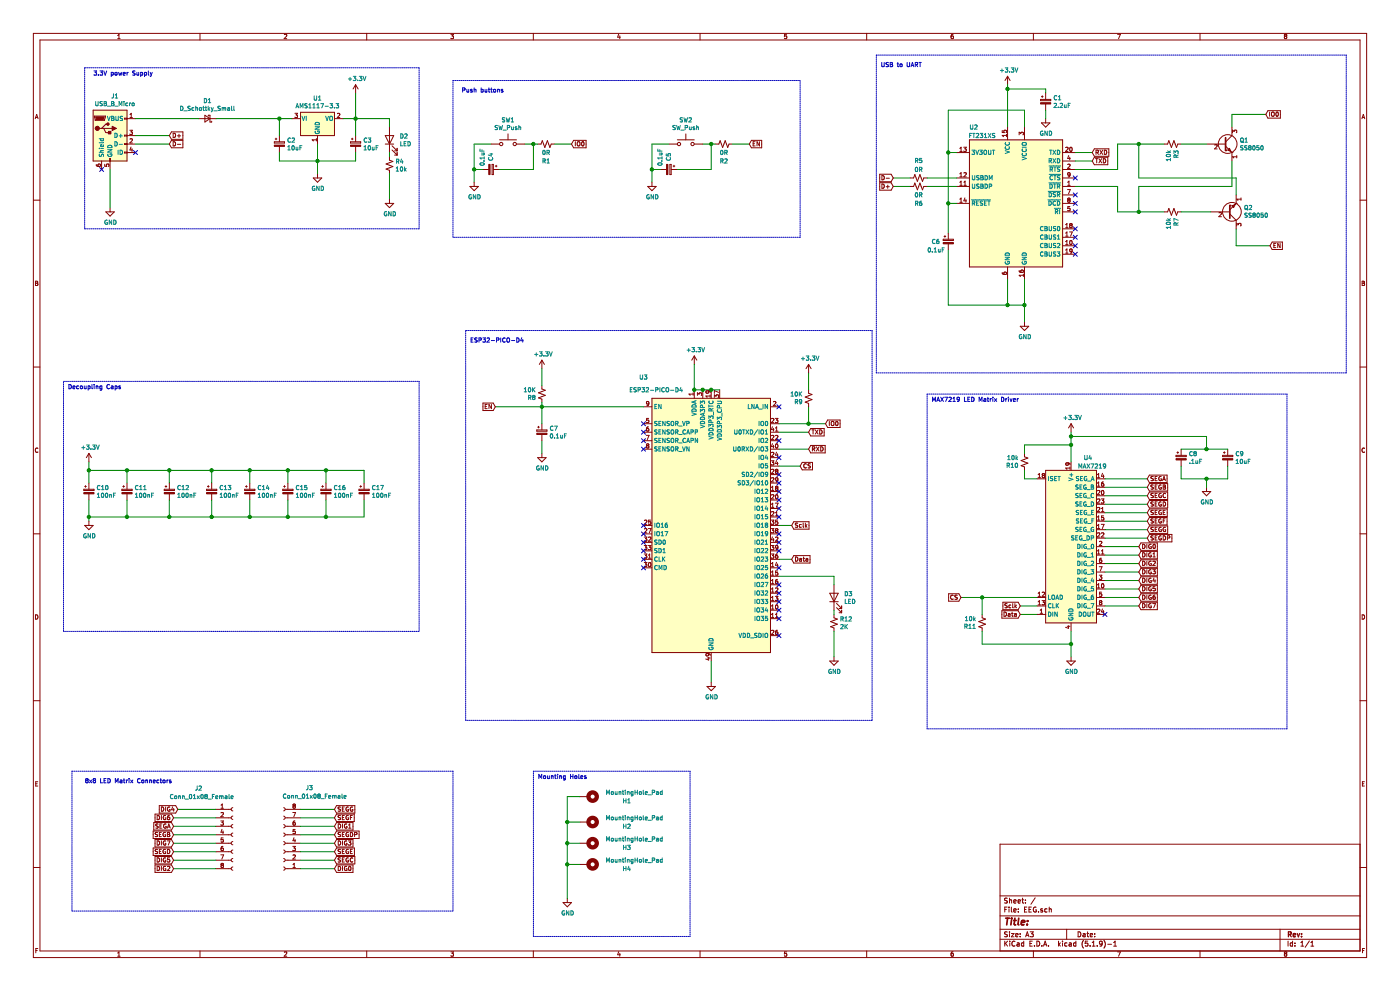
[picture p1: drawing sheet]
EESchema Schematic File Version 4
EELAYER 30 0
EELAYER END
$Descr A3 16535 11693
encoding utf-8
Sheet 1 1
Title ""
Date ""
Rev ""
Comp ""
Comment1 ""
Comment2 ""
Comment3 ""
Comment4 ""
$EndDescr
$Comp
L Connector:USB_B_Micro J1
U 1 1
P 1300 1600
F 0 "J1" H 1357 2067 50  0000 C CNN
F 1 "USB_B_Micro" H 1357 1976 50  0000 C CNN
F 2 "Connector_USB:USB_Micro-B_Molex-105017-0001" H 1450 1550 50  0001 C CNN
F 3 "~" H 1450 1550 50  0001 C CNN
	1    1300 1600
	1    0    0    -1  
$EndComp
$Comp
L power:GND #PWR07
U 1 1
P 1300 2450
F 0 "#PWR07" H 1300 2200 50  0001 C CNN
F 1 "GND" H 1305 2277 50  0000 C CNN
F 2 "" H 1300 2450 50  0001 C CNN
F 3 "" H 1300 2450 50  0001 C CNN
	1    1300 2450
	1    0    0    -1  
$EndComp
NoConn ~ 1200 2000
NoConn ~ 1600 1800
Text GLabel 2000 1600 2    50   Input ~ 0
D+
Text GLabel 2000 1700 2    50   Input ~ 0
D-
$Comp
L Regulator_Linear:AMS1117-3.3 U1
U 1 1
P 3750 1400
F 0 "U1" H 3750 1642 50  0000 C CNN
F 1 "AMS1117-3.3" H 3750 1551 50  0000 C CNN
F 2 "Package_TO_SOT_SMD:SOT-223-3_TabPin2" H 3750 1600 50  0001 C CNN
F 3 "http://www.advanced-monolithic.com/pdf/ds1117.pdf" H 3850 1150 50  0001 C CNN
	1    3750 1400
	1    0    0    -1  
$EndComp
$Comp
L power:GND #PWR04
U 1 1
P 3750 2050
F 0 "#PWR04" H 3750 1800 50  0001 C CNN
F 1 "GND" H 3755 1877 50  0000 C CNN
F 2 "" H 3750 2050 50  0001 C CNN
F 3 "" H 3750 2050 50  0001 C CNN
	1    3750 2050
	1    0    0    -1  
$EndComp
$Comp
L Device:R_Small_US R4
U 1 1
P 4600 1950
F 0 "R4" H 4668 1996 50  0000 L CNN
F 1 "10k" H 4668 1905 50  0000 L CNN
F 2 "Resistor_SMD:R_1206_3216Metric_Pad1.30x1.75mm_HandSolder" H 4600 1950 50  0001 C CNN
F 3 "~" H 4600 1950 50  0001 C CNN
	1    4600 1950
	1    0    0    -1  
$EndComp
$Comp
L Device:CP_Small C2
U 1 1
P 3300 1700
F 0 "C2" H 3388 1746 50  0000 L CNN
F 1 "10uF" H 3388 1655 50  0000 L CNN
F 2 "Capacitor_SMD:C_1206_3216Metric_Pad1.33x1.80mm_HandSolder" H 3300 1700 50  0001 C CNN
F 3 "~" H 3300 1700 50  0001 C CNN
	1    3300 1700
	1    0    0    -1  
$EndComp
Wire Wire Line
	3300 1600 3300 1400
Connection ~ 3300 1400
Wire Wire Line
	3300 1400 3450 1400
Wire Wire Line
	3300 1800 3300 1900
Wire Wire Line
	3300 1900 3750 1900
Wire Wire Line
	3750 1700 3750 1900
Connection ~ 3750 1900
Wire Wire Line
	3750 1900 3750 2050
$Comp
L Device:CP_Small C3
U 1 1
P 4200 1700
F 0 "C3" H 4288 1746 50  0000 L CNN
F 1 "10uF" H 4288 1655 50  0000 L CNN
F 2 "Capacitor_SMD:C_1206_3216Metric_Pad1.33x1.80mm_HandSolder" H 4200 1700 50  0001 C CNN
F 3 "~" H 4200 1700 50  0001 C CNN
	1    4200 1700
	1    0    0    -1  
$EndComp
Text Notes 1100 900  0    50   ~ 0
3.3V power Supply
$Comp
L Interface_USB:FT231XS U2
U 1 1
P 12000 2400
F 0 "U2" H 11500 3300 50  0000 C CNN
F 1 "FT231XS" H 11600 3200 50  0000 C CNN
F 2 "Package_SO:SSOP-20_3.9x8.7mm_P0.635mm" H 13000 1600 50  0001 C CNN
F 3 "https://www.ftdichip.com/Support/Documents/DataSheets/ICs/DS_FT231X.pdf" H 12000 2400 50  0001 C CNN
	1    12000 2400
	1    0    0    -1  
$EndComp
Text GLabel 10550 2100 0    50   Input ~ 0
D-
Text GLabel 10550 2200 0    50   Input ~ 0
D+
Wire Wire Line
	12100 1500 12100 1300
Wire Wire Line
	12100 1300 11200 1300
Wire Wire Line
	11200 1300 11200 1800
$Comp
L power:GND #PWR08
U 1 1
P 12100 3800
F 0 "#PWR08" H 12100 3550 50  0001 C CNN
F 1 "GND" H 12105 3627 50  0000 C CNN
F 2 "" H 12100 3800 50  0001 C CNN
F 3 "" H 12100 3800 50  0001 C CNN
	1    12100 3800
	1    0    0    -1  
$EndComp
Wire Wire Line
	11900 3300 11900 3600
Connection ~ 11900 3600
Wire Wire Line
	12100 3300 12100 3600
Wire Wire Line
	11300 1800 11200 1800
$Comp
L Device:CP_Small C6
U 1 1
P 11200 2850
F 0 "C6" H 11000 2850 50  0000 L CNN
F 1 "0.1uF" H 10950 2750 50  0000 L CNN
F 2 "Capacitor_SMD:C_1206_3216Metric_Pad1.33x1.80mm_HandSolder" H 11200 2850 50  0001 C CNN
F 3 "~" H 11200 2850 50  0001 C CNN
	1    11200 2850
	1    0    0    -1  
$EndComp
Wire Wire Line
	11200 1800 11200 2400
Connection ~ 11200 1800
Wire Wire Line
	11200 2950 11200 3600
Wire Wire Line
	11200 3600 11900 3600
$Comp
L power:+3.3V #PWR01
U 1 1
P 11900 1000
F 0 "#PWR01" H 11900 850 50  0001 C CNN
F 1 "+3.3V" H 11915 1173 50  0000 C CNN
F 2 "" H 11900 1000 50  0001 C CNN
F 3 "" H 11900 1000 50  0001 C CNN
	1    11900 1000
	1    0    0    -1  
$EndComp
Wire Wire Line
	11900 1000 11900 1050
$Comp
L Device:CP_Small C1
U 1 1
P 12350 1200
F 0 "C1" H 12438 1246 50  0000 L CNN
F 1 "2.2uF" H 12438 1155 50  0000 L CNN
F 2 "Capacitor_SMD:C_1206_3216Metric_Pad1.33x1.80mm_HandSolder" H 12350 1200 50  0001 C CNN
F 3 "~" H 12350 1200 50  0001 C CNN
	1    12350 1200
	1    0    0    -1  
$EndComp
$Comp
L power:GND #PWR03
U 1 1
P 12350 1400
F 0 "#PWR03" H 12350 1150 50  0001 C CNN
F 1 "GND" H 12355 1227 50  0000 C CNN
F 2 "" H 12350 1400 50  0001 C CNN
F 3 "" H 12350 1400 50  0001 C CNN
	1    12350 1400
	1    0    0    -1  
$EndComp
Wire Wire Line
	12350 1300 12350 1400
Wire Wire Line
	12350 1100 12350 1050
Wire Wire Line
	12350 1050 11900 1050
Connection ~ 11900 1050
Wire Wire Line
	11900 1050 11900 1500
$Comp
L Device:R_Small_US R5
U 1 1
P 10850 2100
F 0 "R5" V 10645 2100 50  0000 C CNN
F 1 "0R" V 10750 2100 50  0000 C CNN
F 2 "Resistor_SMD:R_1206_3216Metric_Pad1.30x1.75mm_HandSolder" H 10850 2100 50  0001 C CNN
F 3 "~" H 10850 2100 50  0001 C CNN
	1    10850 2100
	0    1    1    0   
$EndComp
$Comp
L Device:R_Small_US R6
U 1 1
P 10850 2200
F 0 "R6" V 11050 2200 50  0000 C CNN
F 1 "0R" V 10950 2200 50  0000 C CNN
F 2 "Resistor_SMD:R_1206_3216Metric_Pad1.30x1.75mm_HandSolder" H 10850 2200 50  0001 C CNN
F 3 "~" H 10850 2200 50  0001 C CNN
	1    10850 2200
	0    1    1    0   
$EndComp
Wire Wire Line
	10550 2100 10750 2100
Wire Wire Line
	10950 2100 11300 2100
Wire Wire Line
	10550 2200 10750 2200
Wire Wire Line
	10950 2200 11300 2200
Wire Wire Line
	11300 2400 11200 2400
Connection ~ 11200 2400
Wire Wire Line
	11200 2400 11200 2750
Wire Notes Line
	1000 800  1000 2700
$Comp
L Device:LED D2
U 1 1
P 4600 1650
F 0 "D2" V 4639 1532 50  0000 R CNN
F 1 "LED" V 4548 1532 50  0000 R CNN
F 2 "LED_SMD:LED_1206_3216Metric_Pad1.42x1.75mm_HandSolder" H 4600 1650 50  0001 C CNN
F 3 "~" H 4600 1650 50  0001 C CNN
	1    4600 1650
	0    -1   -1   0   
$EndComp
Wire Wire Line
	4600 1800 4600 1850
$Comp
L Transistor_BJT:2N2219 Q1
U 1 1
P 14450 1700
F 0 "Q1" H 14640 1746 50  0000 L CNN
F 1 "SS8050" H 14640 1655 50  0000 L CNN
F 2 "Package_TO_SOT_SMD:SOT-23" H 14650 1625 50  0001 L CIN
F 3 "http://www.onsemi.com/pub_link/Collateral/2N2219-D.PDF" H 14450 1700 50  0001 L CNN
	1    14450 1700
	1    0    0    -1  
$EndComp
Wire Wire Line
	13950 1700 14250 1700
Wire Wire Line
	11900 3600 12100 3600
Wire Wire Line
	12100 3600 12100 3800
Connection ~ 12100 3600
$Comp
L Transistor_BJT:2N2219 Q2
U 1 1
P 14500 2500
F 0 "Q2" H 14690 2454 50  0000 L CNN
F 1 "SS8050" H 14690 2545 50  0000 L CNN
F 2 "Package_TO_SOT_SMD:SOT-23" H 14700 2425 50  0001 L CIN
F 3 "http://www.onsemi.com/pub_link/Collateral/2N2219-D.PDF" H 14500 2500 50  0001 L CNN
	1    14500 2500
	1    0    0    1   
$EndComp
$Comp
L Device:R_Small_US R7
U 1 1
P 13850 2500
F 0 "R7" H 13918 2546 50  0000 L CNN
F 1 "10k" H 13918 2455 50  0000 L CNN
F 2 "Resistor_SMD:R_1206_3216Metric_Pad1.30x1.75mm_HandSolder" H 13850 2500 50  0001 C CNN
F 3 "~" H 13850 2500 50  0001 C CNN
	1    13850 2500
	0    1    1    0   
$EndComp
Wire Wire Line
	13950 2500 14300 2500
Wire Wire Line
	13450 2100 14600 2100
Wire Wire Line
	14600 2100 14600 2300
Wire Wire Line
	13450 1700 13450 2100
Wire Wire Line
	13450 1700 13750 1700
Wire Wire Line
	13450 2500 13450 2200
Wire Wire Line
	13450 2200 14550 2200
Wire Wire Line
	14550 2200 14550 1900
Wire Wire Line
	13450 2500 13750 2500
Wire Wire Line
	14550 1500 14550 1350
Wire Wire Line
	14550 1350 14950 1350
Wire Wire Line
	14600 2700 14600 2900
Wire Wire Line
	14600 2900 15000 2900
Text GLabel 15000 2900 2    50   Input ~ 0
EN
Text GLabel 14950 1350 2    50   Input ~ 0
IO0
$Comp
L Switch:SW_Push SW1
U 1 1
P 6000 1700
F 0 "SW1" H 6000 1985 50  0000 C CNN
F 1 "SW_Push" H 6000 1894 50  0000 C CNN
F 2 "Button_Switch_SMD:SW_Push_1P1T-SH_NO_CK_KMR2xxG" H 6000 1900 50  0001 C CNN
F 3 "~" H 6000 1900 50  0001 C CNN
	1    6000 1700
	1    0    0    -1  
$EndComp
$Comp
L Device:R_Small_US R1
U 1 1
P 6450 1700
F 0 "R1" V 6650 1700 50  0000 C CNN
F 1 "0R" V 6550 1700 50  0000 C CNN
F 2 "Resistor_SMD:R_1206_3216Metric_Pad1.30x1.75mm_HandSolder" H 6450 1700 50  0001 C CNN
F 3 "~" H 6450 1700 50  0001 C CNN
	1    6450 1700
	0    1    1    0   
$EndComp
Text GLabel 6750 1700 2    50   Input ~ 0
IO0
Wire Wire Line
	6550 1700 6750 1700
Wire Wire Line
	6350 1700 6300 1700
$Comp
L power:GND #PWR05
U 1 1
P 5600 2150
F 0 "#PWR05" H 5600 1900 50  0001 C CNN
F 1 "GND" H 5605 1977 50  0000 C CNN
F 2 "" H 5600 2150 50  0001 C CNN
F 3 "" H 5600 2150 50  0001 C CNN
	1    5600 2150
	1    0    0    -1  
$EndComp
Wire Wire Line
	5800 1700 5600 1700
Wire Wire Line
	5600 1700 5600 2000
$Comp
L Device:CP_Small C4
U 1 1
P 5800 2000
F 0 "C4" H 5600 2000 50  0000 L CNN
F 1 "0.1uF" H 5550 1900 50  0000 L CNN
F 2 "Capacitor_SMD:C_1206_3216Metric_Pad1.33x1.80mm_HandSolder" H 5800 2000 50  0001 C CNN
F 3 "~" H 5800 2000 50  0001 C CNN
	1    5800 2000
	0    1    1    0   
$EndComp
Wire Wire Line
	5700 2000 5600 2000
Connection ~ 5600 2000
Wire Wire Line
	5900 2000 6300 2000
Wire Wire Line
	6300 2000 6300 1700
Connection ~ 6300 1700
Wire Wire Line
	6300 1700 6200 1700
$Comp
L Switch:SW_Push SW2
U 1 1
P 8100 1700
F 0 "SW2" H 8100 1985 50  0000 C CNN
F 1 "SW_Push" H 8100 1894 50  0000 C CNN
F 2 "Button_Switch_SMD:SW_Push_1P1T-SH_NO_CK_KMR2xxG" H 8100 1900 50  0001 C CNN
F 3 "~" H 8100 1900 50  0001 C CNN
	1    8100 1700
	1    0    0    -1  
$EndComp
$Comp
L Device:R_Small_US R2
U 1 1
P 8550 1700
F 0 "R2" V 8750 1700 50  0000 C CNN
F 1 "0R" V 8650 1700 50  0000 C CNN
F 2 "Resistor_SMD:R_1206_3216Metric_Pad1.30x1.75mm_HandSolder" H 8550 1700 50  0001 C CNN
F 3 "~" H 8550 1700 50  0001 C CNN
	1    8550 1700
	0    1    1    0   
$EndComp
Text GLabel 8850 1700 2    50   Input ~ 0
EN
Wire Wire Line
	8650 1700 8850 1700
Wire Wire Line
	8450 1700 8400 1700
$Comp
L power:GND #PWR06
U 1 1
P 7700 2150
F 0 "#PWR06" H 7700 1900 50  0001 C CNN
F 1 "GND" H 7705 1977 50  0000 C CNN
F 2 "" H 7700 2150 50  0001 C CNN
F 3 "" H 7700 2150 50  0001 C CNN
	1    7700 2150
	1    0    0    -1  
$EndComp
Wire Wire Line
	7900 1700 7700 1700
Wire Wire Line
	7700 1700 7700 2000
$Comp
L Device:CP_Small C5
U 1 1
P 7900 2000
F 0 "C5" H 7700 2000 50  0000 L CNN
F 1 "0.1uF" H 7650 1900 50  0000 L CNN
F 2 "Capacitor_SMD:C_1206_3216Metric_Pad1.33x1.80mm_HandSolder" H 7900 2000 50  0001 C CNN
F 3 "~" H 7900 2000 50  0001 C CNN
	1    7900 2000
	0    1    1    0   
$EndComp
Wire Wire Line
	7800 2000 7700 2000
Connection ~ 7700 2000
Wire Wire Line
	8000 2000 8400 2000
Wire Wire Line
	8400 2000 8400 1700
Connection ~ 8400 1700
Wire Wire Line
	8400 1700 8300 1700
Wire Wire Line
	5600 2000 5600 2150
Wire Wire Line
	7700 2000 7700 2150
NoConn ~ 12700 3000
NoConn ~ 12700 2900
NoConn ~ 12700 2800
NoConn ~ 12700 2700
NoConn ~ 12700 2500
NoConn ~ 12700 2400
NoConn ~ 12700 2300
NoConn ~ 12700 2100
Wire Wire Line
	13200 2000 13200 1700
Wire Wire Line
	13200 1700 13450 1700
Wire Wire Line
	12700 2000 13200 2000
Connection ~ 13450 1700
Wire Wire Line
	13200 2200 13200 2500
Wire Wire Line
	13200 2500 13450 2500
Wire Wire Line
	12700 2200 13200 2200
Connection ~ 13450 2500
Text GLabel 12900 1800 2    50   Input ~ 0
RXD
Text GLabel 12900 1900 2    50   Input ~ 0
TXD
Wire Wire Line
	12700 1900 12900 1900
Wire Wire Line
	12700 1800 12900 1800
Wire Notes Line
	15900 650  15900 4400
Wire Notes Line
	10350 650  15900 650 
Text Notes 10400 800  0    50   ~ 0
USB to UART\n
$Comp
L RF_Module:ESP32-PICO-D4 U3
U 1 1
P 8400 6200
F 0 "U3" H 7600 7950 50  0000 C CNN
F 1 "ESP32-PICO-D4" H 7750 7800 50  0000 C CNN
F 2 "Package_DFN_QFN:QFN-48-1EP_7x7mm_P0.5mm_EP5.3x5.3mm" H 8400 4500 50  0001 C CNN
F 3 "https://www.espressif.com/sites/default/files/documentation/esp32-pico-d4_datasheet_en.pdf" H 8650 5200 50  0001 C CNN
	1    8400 6200
	1    0    0    -1  
$EndComp
Wire Wire Line
	8200 4600 8300 4600
Wire Wire Line
	8300 4600 8400 4600
Connection ~ 8300 4600
Wire Wire Line
	8400 4600 8500 4600
Connection ~ 8400 4600
$Comp
L power:+3.3V #PWR09
U 1 1
P 8200 4300
F 0 "#PWR09" H 8200 4150 50  0001 C CNN
F 1 "+3.3V" H 8215 4473 50  0000 C CNN
F 2 "" H 8200 4300 50  0001 C CNN
F 3 "" H 8200 4300 50  0001 C CNN
	1    8200 4300
	1    0    0    -1  
$EndComp
Wire Wire Line
	8200 4300 8200 4600
Connection ~ 8200 4600
Wire Wire Line
	7600 4800 6400 4800
$Comp
L power:+3.3V #PWR010
U 1 1
P 6400 4350
F 0 "#PWR010" H 6400 4200 50  0001 C CNN
F 1 "+3.3V" H 6415 4523 50  0000 C CNN
F 2 "" H 6400 4350 50  0001 C CNN
F 3 "" H 6400 4350 50  0001 C CNN
	1    6400 4350
	1    0    0    -1  
$EndComp
$Comp
L Device:R_Small_US R3
U 1 1
P 13850 1700
F 0 "R3" H 13918 1746 50  0000 L CNN
F 1 "10k" H 13918 1655 50  0000 L CNN
F 2 "Resistor_SMD:R_1206_3216Metric_Pad1.30x1.75mm_HandSolder" H 13850 1700 50  0001 C CNN
F 3 "~" H 13850 1700 50  0001 C CNN
	1    13850 1700
	0    1    1    0   
$EndComp
$Comp
L Device:R_Small_US R8
U 1 1
P 6400 4650
F 0 "R8" H 6468 4696 50  0000 L CNN
F 1 "10K" H 6468 4605 50  0000 L CNN
F 2 "Resistor_SMD:R_1206_3216Metric_Pad1.30x1.75mm_HandSolder" H 6400 4650 50  0001 C CNN
F 3 "~" H 6400 4650 50  0001 C CNN
	1    6400 4650
	-1   0    0    1   
$EndComp
Wire Wire Line
	6400 4750 6400 4800
$Comp
L Device:CP_Small C7
U 1 1
P 6400 5100
F 0 "C7" H 6488 5146 50  0000 L CNN
F 1 "0.1uF" H 6488 5055 50  0000 L CNN
F 2 "Capacitor_SMD:C_1206_3216Metric_Pad1.33x1.80mm_HandSolder" H 6400 5100 50  0001 C CNN
F 3 "~" H 6400 5100 50  0001 C CNN
	1    6400 5100
	1    0    0    -1  
$EndComp
$Comp
L power:GND #PWR013
U 1 1
P 6400 5350
F 0 "#PWR013" H 6400 5100 50  0001 C CNN
F 1 "GND" H 6405 5177 50  0000 C CNN
F 2 "" H 6400 5350 50  0001 C CNN
F 3 "" H 6400 5350 50  0001 C CNN
	1    6400 5350
	1    0    0    -1  
$EndComp
$Comp
L power:GND #PWR018
U 1 1
P 8400 8050
F 0 "#PWR018" H 8400 7800 50  0001 C CNN
F 1 "GND" H 8405 7877 50  0000 C CNN
F 2 "" H 8400 8050 50  0001 C CNN
F 3 "" H 8400 8050 50  0001 C CNN
	1    8400 8050
	1    0    0    -1  
$EndComp
Wire Wire Line
	8400 8050 8400 7800
Wire Wire Line
	6400 4800 6400 5000
Connection ~ 6400 4800
Wire Wire Line
	6400 5350 6400 5200
Text GLabel 5850 4800 0    50   Input ~ 0
EN
Wire Wire Line
	5850 4800 6400 4800
Text GLabel 9750 5000 2    50   Input ~ 0
IO0
Wire Wire Line
	9200 5000 9550 5000
$Comp
L Device:R_Small_US R9
U 1 1
P 9550 4700
F 0 "R9" H 9618 4746 50  0000 L CNN
F 1 "10K" H 9618 4655 50  0000 L CNN
F 2 "Resistor_SMD:R_1206_3216Metric_Pad1.30x1.75mm_HandSolder" H 9550 4700 50  0001 C CNN
F 3 "~" H 9550 4700 50  0001 C CNN
	1    9550 4700
	-1   0    0    1   
$EndComp
Wire Wire Line
	9550 4800 9550 5000
Connection ~ 9550 5000
Wire Wire Line
	9550 5000 9750 5000
$Comp
L power:+3.3V #PWR011
U 1 1
P 9550 4400
F 0 "#PWR011" H 9550 4250 50  0001 C CNN
F 1 "+3.3V" H 9565 4573 50  0000 C CNN
F 2 "" H 9550 4400 50  0001 C CNN
F 3 "" H 9550 4400 50  0001 C CNN
	1    9550 4400
	1    0    0    -1  
$EndComp
Wire Wire Line
	9550 4600 9550 4400
Text GLabel 9550 5300 2    50   Input ~ 0
RXD
Text GLabel 9550 5100 2    50   Input ~ 0
TXD
Wire Wire Line
	9200 5300 9550 5300
Wire Wire Line
	9200 5100 9550 5100
Wire Notes Line
	9450 950  9450 2800
Wire Notes Line
	9450 2800 5350 2800
Wire Notes Line
	5350 2800 5350 950 
Wire Notes Line
	5350 950  9450 950 
Text Notes 5450 1100 0    50   ~ 0
Push buttons\n
Wire Wire Line
	3850 6100 4300 6100
Connection ~ 3850 6100
Wire Wire Line
	3850 5900 3850 6100
Wire Wire Line
	3400 6100 3850 6100
Connection ~ 3400 6100
Wire Wire Line
	2950 6100 3400 6100
Wire Wire Line
	3400 5900 3400 6100
Connection ~ 2950 6100
Wire Wire Line
	2950 5900 2950 6100
Wire Wire Line
	2500 6100 2950 6100
Connection ~ 2500 6100
Wire Wire Line
	2500 5900 2500 6100
Wire Wire Line
	2000 6100 2500 6100
Connection ~ 2000 6100
Wire Wire Line
	2000 5900 2000 6100
Wire Wire Line
	1500 6100 2000 6100
Connection ~ 1500 6100
Wire Wire Line
	1500 5900 1500 6100
Wire Wire Line
	1050 6100 1050 6150
Connection ~ 1050 6100
Wire Wire Line
	4300 6100 4300 5900
Wire Wire Line
	1050 6100 1500 6100
Wire Wire Line
	1050 5900 1050 6100
$Comp
L power:GND #PWR016
U 1 1
P 1050 6150
F 0 "#PWR016" H 1050 5900 50  0001 C CNN
F 1 "GND" H 1055 5977 50  0000 C CNN
F 2 "" H 1050 6150 50  0001 C CNN
F 3 "" H 1050 6150 50  0001 C CNN
	1    1050 6150
	1    0    0    -1  
$EndComp
Connection ~ 1500 5550
Wire Wire Line
	1050 5550 1500 5550
Wire Wire Line
	1500 5550 2000 5550
Wire Wire Line
	1500 5700 1500 5550
Wire Wire Line
	2000 5550 2500 5550
Connection ~ 2000 5550
Wire Wire Line
	2000 5700 2000 5550
Wire Wire Line
	2500 5550 2950 5550
Connection ~ 2500 5550
Wire Wire Line
	2500 5700 2500 5550
Wire Wire Line
	2950 5550 3400 5550
Connection ~ 2950 5550
Wire Wire Line
	2950 5700 2950 5550
Wire Wire Line
	3400 5550 3850 5550
Connection ~ 3400 5550
Wire Wire Line
	3400 5700 3400 5550
Wire Wire Line
	3850 5550 4300 5550
Connection ~ 3850 5550
Wire Wire Line
	1050 5550 1050 5700
Connection ~ 1050 5550
Wire Wire Line
	4300 5550 4300 5700
Wire Wire Line
	1050 5450 1050 5550
$Comp
L power:+3.3V #PWR014
U 1 1
P 1050 5450
F 0 "#PWR014" H 1050 5300 50  0001 C CNN
F 1 "+3.3V" H 1065 5623 50  0000 C CNN
F 2 "" H 1050 5450 50  0001 C CNN
F 3 "" H 1050 5450 50  0001 C CNN
	1    1050 5450
	1    0    0    -1  
$EndComp
$Comp
L Device:CP_Small C10
U 1 1
P 1050 5800
F 0 "C10" H 1138 5846 50  0000 L CNN
F 1 "100nF" H 1138 5755 50  0000 L CNN
F 2 "Capacitor_SMD:C_1206_3216Metric_Pad1.33x1.80mm_HandSolder" H 1050 5800 50  0001 C CNN
F 3 "~" H 1050 5800 50  0001 C CNN
	1    1050 5800
	1    0    0    -1  
$EndComp
$Comp
L Device:CP_Small C17
U 1 1
P 4300 5800
F 0 "C17" H 4388 5846 50  0000 L CNN
F 1 "100nF" H 4388 5755 50  0000 L CNN
F 2 "Capacitor_SMD:C_1206_3216Metric_Pad1.33x1.80mm_HandSolder" H 4300 5800 50  0001 C CNN
F 3 "~" H 4300 5800 50  0001 C CNN
	1    4300 5800
	1    0    0    -1  
$EndComp
$Comp
L Device:CP_Small C16
U 1 1
P 3850 5800
F 0 "C16" H 3938 5846 50  0000 L CNN
F 1 "100nF" H 3938 5755 50  0000 L CNN
F 2 "Capacitor_SMD:C_1206_3216Metric_Pad1.33x1.80mm_HandSolder" H 3850 5800 50  0001 C CNN
F 3 "~" H 3850 5800 50  0001 C CNN
	1    3850 5800
	1    0    0    -1  
$EndComp
$Comp
L Device:CP_Small C15
U 1 1
P 3400 5800
F 0 "C15" H 3488 5846 50  0000 L CNN
F 1 "100nF" H 3488 5755 50  0000 L CNN
F 2 "Capacitor_SMD:C_1206_3216Metric_Pad1.33x1.80mm_HandSolder" H 3400 5800 50  0001 C CNN
F 3 "~" H 3400 5800 50  0001 C CNN
	1    3400 5800
	1    0    0    -1  
$EndComp
$Comp
L Device:CP_Small C14
U 1 1
P 2950 5800
F 0 "C14" H 3038 5846 50  0000 L CNN
F 1 "100nF" H 3038 5755 50  0000 L CNN
F 2 "Capacitor_SMD:C_1206_3216Metric_Pad1.33x1.80mm_HandSolder" H 2950 5800 50  0001 C CNN
F 3 "~" H 2950 5800 50  0001 C CNN
	1    2950 5800
	1    0    0    -1  
$EndComp
$Comp
L Device:CP_Small C13
U 1 1
P 2500 5800
F 0 "C13" H 2588 5846 50  0000 L CNN
F 1 "100nF" H 2588 5755 50  0000 L CNN
F 2 "Capacitor_SMD:C_1206_3216Metric_Pad1.33x1.80mm_HandSolder" H 2500 5800 50  0001 C CNN
F 3 "~" H 2500 5800 50  0001 C CNN
	1    2500 5800
	1    0    0    -1  
$EndComp
$Comp
L Device:CP_Small C12
U 1 1
P 2000 5800
F 0 "C12" H 2088 5846 50  0000 L CNN
F 1 "100nF" H 2088 5755 50  0000 L CNN
F 2 "Capacitor_SMD:C_1206_3216Metric_Pad1.33x1.80mm_HandSolder" H 2000 5800 50  0001 C CNN
F 3 "~" H 2000 5800 50  0001 C CNN
	1    2000 5800
	1    0    0    -1  
$EndComp
$Comp
L Device:CP_Small C11
U 1 1
P 1500 5800
F 0 "C11" H 1588 5846 50  0000 L CNN
F 1 "100nF" H 1588 5755 50  0000 L CNN
F 2 "Capacitor_SMD:C_1206_3216Metric_Pad1.33x1.80mm_HandSolder" H 1500 5800 50  0001 C CNN
F 3 "~" H 1500 5800 50  0001 C CNN
	1    1500 5800
	1    0    0    -1  
$EndComp
Wire Wire Line
	3850 5550 3850 5700
Wire Wire Line
	4200 1100 4200 1400
$Comp
L power:+3.3V #PWR02
U 1 1
P 4200 1100
F 0 "#PWR02" H 4200 950 50  0001 C CNN
F 1 "+3.3V" H 4215 1273 50  0000 C CNN
F 2 "" H 4200 1100 50  0001 C CNN
F 3 "" H 4200 1100 50  0001 C CNN
	1    4200 1100
	1    0    0    -1  
$EndComp
Wire Wire Line
	4050 1400 4200 1400
Wire Wire Line
	4200 1900 4200 1800
Wire Wire Line
	3750 1900 4200 1900
Wire Wire Line
	4200 1600 4200 1400
Connection ~ 4200 1400
$Comp
L Device:D_Schottky_Small D1
U 1 1
P 2450 1400
F 0 "D1" H 2450 1193 50  0000 C CNN
F 1 "D_Schottky_Small" H 2450 1284 50  0000 C CNN
F 2 "Diode_SMD:D_1206_3216Metric_Pad1.42x1.75mm_HandSolder" V 2450 1400 50  0001 C CNN
F 3 "~" V 2450 1400 50  0001 C CNN
	1    2450 1400
	-1   0    0    1   
$EndComp
$Comp
L Driver_LED:MAX7219 U4
U 1 1
P 12650 6450
F 0 "U4" H 12850 7500 50  0000 C CNN
F 1 "MAX7219" H 12900 7400 50  0000 C CNN
F 2 "MAX7219:SOIC24" H 12600 6500 50  0001 C CNN
F 3 "https://datasheets.maximintegrated.com/en/ds/MAX7219-MAX7221.pdf" H 12700 6300 50  0001 C CNN
	1    12650 6450
	1    0    0    -1  
$EndComp
Text GLabel 9450 5500 2    50   Input ~ 0
CS
Wire Wire Line
	9200 5500 9450 5500
Text GLabel 11350 7050 0    50   Input ~ 0
CS
Text GLabel 9350 6600 2    50   Input ~ 0
Data
Text GLabel 12050 7250 0    50   Input ~ 0
Data
Text GLabel 9350 6200 2    50   Input ~ 0
Sclk
Wire Wire Line
	9200 6200 9350 6200
Wire Wire Line
	9200 6600 9350 6600
Text GLabel 12050 7150 0    50   Input ~ 0
Sclk
Wire Wire Line
	12050 7150 12250 7150
Wire Wire Line
	12050 7250 12250 7250
Wire Wire Line
	12650 5450 12650 5250
$Comp
L Device:R_Small_US R10
U 1 1
P 12100 5450
F 0 "R10" H 12168 5496 50  0000 L CNN
F 1 "10k" H 12168 5405 50  0000 L CNN
F 2 "Resistor_SMD:R_1206_3216Metric_Pad1.30x1.75mm_HandSolder" H 12100 5450 50  0001 C CNN
F 3 "~" H 12100 5450 50  0001 C CNN
	1    12100 5450
	-1   0    0    1   
$EndComp
Wire Wire Line
	12100 5550 12100 5650
Wire Wire Line
	12100 5650 12250 5650
Wire Wire Line
	12100 5350 12100 5250
Wire Wire Line
	12100 5250 12650 5250
$Comp
L power:GND #PWR017
U 1 1
P 12650 7750
F 0 "#PWR017" H 12650 7500 50  0001 C CNN
F 1 "GND" H 12655 7577 50  0000 C CNN
F 2 "" H 12650 7750 50  0001 C CNN
F 3 "" H 12650 7750 50  0001 C CNN
	1    12650 7750
	1    0    0    -1  
$EndComp
Wire Wire Line
	12650 7450 12650 7600
$Comp
L Device:R_Small_US R11
U 1 1
P 11600 7350
F 0 "R11" H 11668 7396 50  0000 L CNN
F 1 "10k" H 11668 7305 50  0000 L CNN
F 2 "Resistor_SMD:R_1206_3216Metric_Pad1.30x1.75mm_HandSolder" H 11600 7350 50  0001 C CNN
F 3 "~" H 11600 7350 50  0001 C CNN
	1    11600 7350
	-1   0    0    1   
$EndComp
Wire Wire Line
	11600 7600 12650 7600
Connection ~ 12650 7600
Wire Wire Line
	12650 7600 12650 7750
Wire Wire Line
	11350 7050 11600 7050
Wire Wire Line
	11600 7250 11600 7050
Connection ~ 11600 7050
Wire Wire Line
	11600 7050 12250 7050
Wire Wire Line
	11600 7450 11600 7600
$Comp
L Device:CP_Small C8
U 1 1
P 13950 5400
F 0 "C8" H 14038 5446 50  0000 L CNN
F 1 ".1uF" H 14038 5355 50  0000 L CNN
F 2 "Capacitor_SMD:C_1206_3216Metric_Pad1.33x1.80mm_HandSolder" H 13950 5400 50  0001 C CNN
F 3 "~" H 13950 5400 50  0001 C CNN
	1    13950 5400
	1    0    0    -1  
$EndComp
$Comp
L Device:CP_Small C9
U 1 1
P 14500 5400
F 0 "C9" H 14588 5446 50  0000 L CNN
F 1 "10uF" H 14588 5355 50  0000 L CNN
F 2 "Capacitor_SMD:C_1206_3216Metric_Pad1.33x1.80mm_HandSolder" H 14500 5400 50  0001 C CNN
F 3 "~" H 14500 5400 50  0001 C CNN
	1    14500 5400
	1    0    0    -1  
$EndComp
Wire Wire Line
	14250 5300 13950 5300
Wire Wire Line
	14250 5300 14500 5300
Connection ~ 14250 5300
$Comp
L power:GND #PWR015
U 1 1
P 14250 5750
F 0 "#PWR015" H 14250 5500 50  0001 C CNN
F 1 "GND" H 14255 5577 50  0000 C CNN
F 2 "" H 14250 5750 50  0001 C CNN
F 3 "" H 14250 5750 50  0001 C CNN
	1    14250 5750
	1    0    0    -1  
$EndComp
Wire Wire Line
	13950 5500 13950 5650
Wire Wire Line
	13950 5650 14250 5650
Wire Wire Line
	14250 5650 14250 5750
Wire Wire Line
	14500 5650 14250 5650
Wire Wire Line
	14500 5500 14500 5650
Connection ~ 14250 5650
Wire Wire Line
	14250 5150 14250 5300
Text GLabel 13450 6550 2    50   Input ~ 0
DIG1
Text GLabel 13450 6650 2    50   Input ~ 0
DIG2
Text GLabel 13450 6750 2    50   Input ~ 0
DIG3
Text GLabel 13450 6850 2    50   Input ~ 0
DIG4
Text GLabel 13450 6950 2    50   Input ~ 0
DIG5
Text GLabel 13450 7050 2    50   Input ~ 0
DIG6
Text GLabel 13450 6450 2    50   Input ~ 0
DIG0
Text GLabel 13450 7150 2    50   Input ~ 0
DIG7
Wire Wire Line
	13050 6450 13450 6450
Wire Wire Line
	13050 6550 13450 6550
Wire Wire Line
	13050 6650 13450 6650
Wire Wire Line
	13050 6750 13450 6750
Wire Wire Line
	13050 6850 13450 6850
Wire Wire Line
	13050 6950 13450 6950
Wire Wire Line
	13050 7050 13450 7050
Wire Wire Line
	13050 7150 13450 7150
Text GLabel 13550 5650 2    50   Input ~ 0
SEGA
Text GLabel 13550 5750 2    50   Input ~ 0
SEGB
Text GLabel 13550 5850 2    50   Input ~ 0
SEGC
Text GLabel 13550 5950 2    50   Input ~ 0
SEGD
Text GLabel 13550 6050 2    50   Input ~ 0
SEGE
Text GLabel 13550 6150 2    50   Input ~ 0
SEGF
Text GLabel 13550 6250 2    50   Input ~ 0
SEGG
Text GLabel 13550 6350 2    50   Input ~ 0
SEGDP
Wire Wire Line
	13050 5650 13550 5650
Wire Wire Line
	13050 5750 13550 5750
Wire Wire Line
	13050 5850 13550 5850
Wire Wire Line
	13050 5950 13550 5950
Wire Wire Line
	13050 6050 13550 6050
Wire Wire Line
	13050 6150 13550 6150
Wire Wire Line
	13050 6250 13550 6250
Wire Wire Line
	13050 6350 13550 6350
$Comp
L Connector:Conn_01x08_Female J3
U 1 1
P 3350 9950
F 0 "J3" H 3000 9300 50  0000 L CNN
F 1 "Conn_01x08_Female" H 2600 9400 50  0000 L CNN
F 2 "Connector_PinSocket_2.54mm:PinSocket_1x08_P2.54mm_Vertical" H 3350 9950 50  0001 C CNN
F 3 "~" H 3350 9950 50  0001 C CNN
	1    3350 9950
	-1   0    0    1   
$EndComp
$Comp
L Connector:Conn_01x08_Female J2
U 1 1
P 2750 9850
F 0 "J2" H 2300 10400 50  0000 L CNN
F 1 "Conn_01x08_Female" H 2000 10300 50  0000 L CNN
F 2 "Connector_PinSocket_2.54mm:PinSocket_1x08_P2.54mm_Vertical" H 2750 9850 50  0001 C CNN
F 3 "~" H 2750 9850 50  0001 C CNN
	1    2750 9850
	1    0    0    -1  
$EndComp
Wire Wire Line
	2550 1400 3300 1400
Wire Wire Line
	4600 2050 4600 2350
Wire Wire Line
	4200 1400 4600 1400
Wire Wire Line
	4600 1400 4600 1500
Wire Notes Line
	4950 800  4950 2700
Wire Notes Line
	1000 800  4950 800 
Wire Notes Line
	1000 2700 4950 2700
$Comp
L Mechanical:MountingHole_Pad H1
U 1 1
P 6950 9400
F 0 "H1" V 7000 9800 50  0000 L CNN
F 1 "MountingHole_Pad" V 6900 9600 50  0000 L CNN
F 2 "MountingHole:MountingHole_4.3mm_M4_Pad_Via" H 6950 9400 50  0001 C CNN
F 3 "~" H 6950 9400 50  0001 C CNN
	1    6950 9400
	0    1    1    0   
$EndComp
$Comp
L Mechanical:MountingHole_Pad H2
U 1 1
P 6950 9700
F 0 "H2" V 7000 10100 50  0000 L CNN
F 1 "MountingHole_Pad" V 6900 9900 50  0000 L CNN
F 2 "MountingHole:MountingHole_4.3mm_M4_Pad_Via" H 6950 9700 50  0001 C CNN
F 3 "~" H 6950 9700 50  0001 C CNN
	1    6950 9700
	0    1    1    0   
$EndComp
$Comp
L Mechanical:MountingHole_Pad H3
U 1 1
P 6950 9950
F 0 "H3" V 7000 10350 50  0000 L CNN
F 1 "MountingHole_Pad" V 6900 10150 50  0000 L CNN
F 2 "MountingHole:MountingHole_4.3mm_M4_Pad_Via" H 6950 9950 50  0001 C CNN
F 3 "~" H 6950 9950 50  0001 C CNN
	1    6950 9950
	0    1    1    0   
$EndComp
$Comp
L Mechanical:MountingHole_Pad H4
U 1 1
P 6950 10200
F 0 "H4" V 7000 10600 50  0000 L CNN
F 1 "MountingHole_Pad" V 6900 10400 50  0000 L CNN
F 2 "MountingHole:MountingHole_4.3mm_M4_Pad_Via" H 6950 10200 50  0001 C CNN
F 3 "~" H 6950 10200 50  0001 C CNN
	1    6950 10200
	0    1    1    0   
$EndComp
$Comp
L power:GND #PWR019
U 1 1
P 6700 10600
F 0 "#PWR019" H 6700 10350 50  0001 C CNN
F 1 "GND" H 6705 10427 50  0000 C CNN
F 2 "" H 6700 10600 50  0001 C CNN
F 3 "" H 6700 10600 50  0001 C CNN
	1    6700 10600
	1    0    0    -1  
$EndComp
Wire Wire Line
	6850 10200 6700 10200
Wire Wire Line
	6700 10200 6700 10600
Wire Wire Line
	6850 9400 6700 9400
Connection ~ 6700 10200
Wire Wire Line
	6850 9950 6700 9950
Wire Wire Line
	6700 9400 6700 9700
Connection ~ 6700 9950
Wire Wire Line
	6700 9950 6700 10200
Wire Wire Line
	6850 9700 6700 9700
Connection ~ 6700 9700
Wire Wire Line
	6700 9700 6700 9950
Wire Notes Line
	8150 9100 8150 11050
Wire Notes Line
	6300 11050 6300 9100
Wire Notes Line
	6300 9100 8150 9100
Wire Notes Line
	6300 11050 8150 11050
Text Notes 6350 9200 0    50   ~ 0
Mounting Holes\n
Connection ~ 12650 5250
Wire Wire Line
	12650 5150 14250 5150
Wire Wire Line
	12650 5150 12650 5250
Connection ~ 12650 5150
Wire Wire Line
	12650 5100 12650 5150
$Comp
L power:+3.3V #PWR012
U 1 1
P 12650 5100
F 0 "#PWR012" H 12650 4950 50  0001 C CNN
F 1 "+3.3V" H 12665 5273 50  0000 C CNN
F 2 "" H 12650 5100 50  0001 C CNN
F 3 "" H 12650 5100 50  0001 C CNN
	1    12650 5100
	1    0    0    -1  
$EndComp
Wire Notes Line
	4950 4500 4950 7450
Wire Notes Line
	4950 7450 750  7450
Wire Notes Line
	750  7450 750  4500
Wire Notes Line
	750  4500 4950 4500
Text Notes 800  4600 0    50   ~ 0
Decoupling Caps
Wire Wire Line
	6400 4350 6400 4550
Wire Notes Line
	10350 4400 10350 650 
Wire Notes Line
	15900 4400 10350 4400
Wire Notes Line
	10300 3900 10300 8500
Wire Notes Line
	10300 8500 5500 8500
Wire Notes Line
	5500 8500 5500 3900
Wire Notes Line
	5500 3900 10300 3900
Text Notes 5550 4050 0    50   ~ 0
ESP32-PICO-D4
Wire Notes Line
	15200 4650 15200 8600
Wire Notes Line
	15200 8600 10950 8600
Wire Notes Line
	10950 8600 10950 4650
Wire Notes Line
	10950 4650 15200 4650
Text Notes 11000 4750 0    50   ~ 0
MAX7219 LED Matrix Driver
Text Notes 1000 9250 0    50   ~ 0
8x8 LED Matrix Connectors
NoConn ~ 9200 4800
NoConn ~ 9200 5200
NoConn ~ 9200 5400
NoConn ~ 9200 5600
NoConn ~ 9200 5700
NoConn ~ 9200 5800
NoConn ~ 9200 5900
NoConn ~ 9200 6000
NoConn ~ 9200 6100
NoConn ~ 9200 6300
NoConn ~ 9200 6400
NoConn ~ 9200 6500
NoConn ~ 9200 6700
NoConn ~ 9200 6900
NoConn ~ 9200 7000
NoConn ~ 9200 7100
NoConn ~ 9200 7200
NoConn ~ 9200 7300
NoConn ~ 9200 7500
NoConn ~ 7600 6700
NoConn ~ 7600 6600
NoConn ~ 7600 6500
NoConn ~ 7600 6400
NoConn ~ 7600 6300
NoConn ~ 7600 6200
NoConn ~ 7600 5300
NoConn ~ 7600 5200
NoConn ~ 7600 5100
NoConn ~ 7600 5000
NoConn ~ 13050 7250
Wire Wire Line
	1600 1700 2000 1700
Wire Wire Line
	1600 1600 2000 1600
Wire Wire Line
	1600 1400 2350 1400
Wire Wire Line
	1300 2000 1300 2450
$Comp
L power:GND #PWR0101
U 1 1
P 4600 2350
F 0 "#PWR0101" H 4600 2100 50  0001 C CNN
F 1 "GND" H 4605 2177 50  0000 C CNN
F 2 "" H 4600 2350 50  0001 C CNN
F 3 "" H 4600 2350 50  0001 C CNN
	1    4600 2350
	1    0    0    -1  
$EndComp
Wire Wire Line
	3550 10250 3950 10250
Wire Wire Line
	3550 10150 3950 10150
Wire Wire Line
	3550 10050 3950 10050
Wire Wire Line
	3550 9950 3950 9950
Wire Wire Line
	3550 9850 3950 9850
Wire Wire Line
	3550 9750 3950 9750
Wire Wire Line
	3550 9650 3950 9650
Wire Wire Line
	3550 9550 3950 9550
Text GLabel 2050 9950 0    50   Input ~ 0
DIG7
Text GLabel 3950 10250 2    50   Input ~ 0
DIG0
Text GLabel 2050 9650 0    50   Input ~ 0
DIG6
Text GLabel 2050 10150 0    50   Input ~ 0
DIG5
Text GLabel 2100 9550 0    50   Input ~ 0
DIG4
Text GLabel 3950 9950 2    50   Input ~ 0
DIG3
Text GLabel 2050 10250 0    50   Input ~ 0
DIG2
Text GLabel 3950 9750 2    50   Input ~ 0
DIG1
Text GLabel 3950 9850 2    50   Input ~ 0
SEGDP
Text GLabel 3950 9550 2    50   Input ~ 0
SEGG
Text GLabel 3950 9650 2    50   Input ~ 0
SEGF
Text GLabel 3950 10050 2    50   Input ~ 0
SEGE
Text GLabel 2050 10050 0    50   Input ~ 0
SEGD
Text GLabel 3950 10150 2    50   Input ~ 0
SEGC
Text GLabel 2050 9850 0    50   Input ~ 0
SEGB
Text GLabel 2050 9750 0    50   Input ~ 0
SEGA
Wire Wire Line
	2050 9650 2550 9650
Wire Wire Line
	2050 9750 2550 9750
Wire Wire Line
	2050 9850 2550 9850
Wire Wire Line
	2050 9950 2550 9950
Wire Wire Line
	2050 10050 2550 10050
Wire Wire Line
	2050 10150 2550 10150
Wire Wire Line
	2050 10250 2550 10250
Wire Wire Line
	2100 9550 2550 9550
Wire Notes Line
	5350 9100 850  9100
Wire Notes Line
	850  9100 850  10750
Wire Notes Line
	850  10750 5350 10750
Wire Notes Line
	5350 9100 5350 10750
$Comp
L Device:R_Small_US R12
U 1 1
P 9850 7350
F 0 "R12" H 9918 7396 50  0000 L CNN
F 1 "2K" H 9918 7305 50  0000 L CNN
F 2 "Resistor_SMD:R_1206_3216Metric_Pad1.30x1.75mm_HandSolder" H 9850 7350 50  0001 C CNN
F 3 "~" H 9850 7350 50  0001 C CNN
	1    9850 7350
	1    0    0    -1  
$EndComp
$Comp
L Device:LED D3
U 1 1
P 9850 7050
F 0 "D3" V 9889 6932 50  0000 R CNN
F 1 "LED" V 9798 6932 50  0000 R CNN
F 2 "LED_SMD:LED_1206_3216Metric_Pad1.42x1.75mm_HandSolder" H 9850 7050 50  0001 C CNN
F 3 "~" H 9850 7050 50  0001 C CNN
	1    9850 7050
	0    -1   -1   0   
$EndComp
Wire Wire Line
	9850 7200 9850 7250
Wire Wire Line
	9850 7450 9850 7750
Wire Wire Line
	9850 6800 9850 6900
$Comp
L power:GND #PWR?
U 1 1
P 9850 7750
F 0 "#PWR?" H 9850 7500 50  0001 C CNN
F 1 "GND" H 9855 7577 50  0000 C CNN
F 2 "" H 9850 7750 50  0001 C CNN
F 3 "" H 9850 7750 50  0001 C CNN
	1    9850 7750
	1    0    0    -1  
$EndComp
Wire Wire Line
	9200 6800 9850 6800
$EndSCHEMATC
